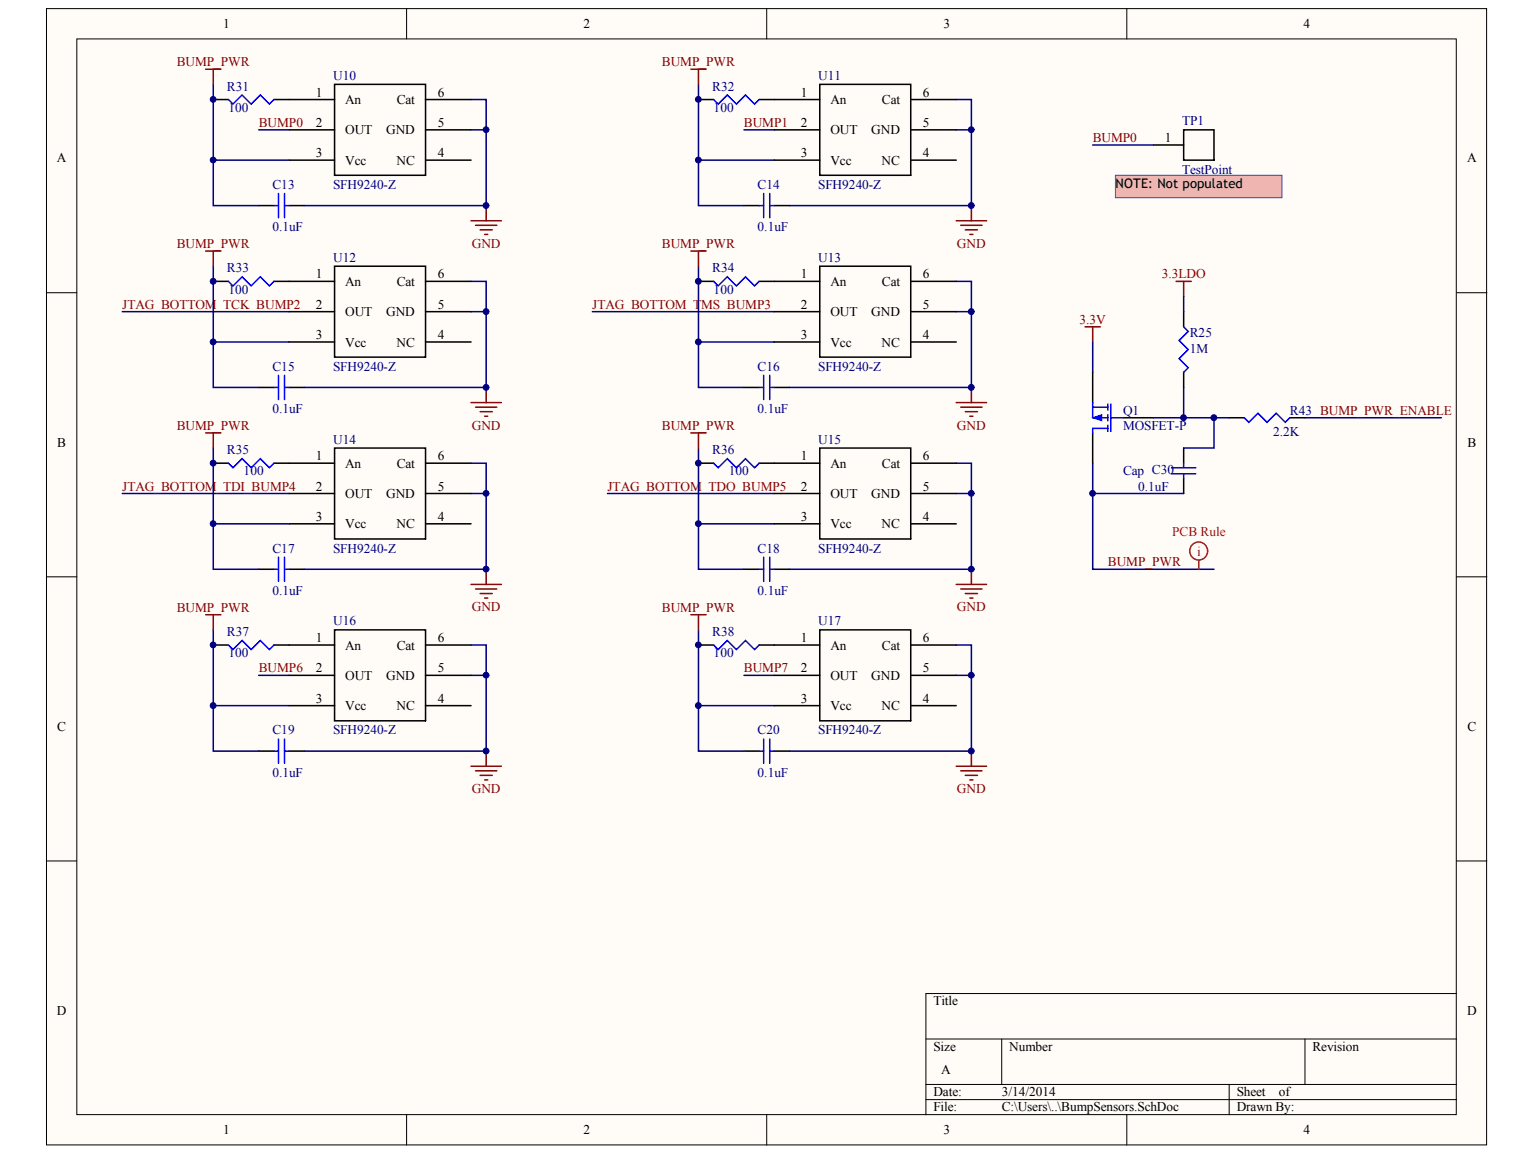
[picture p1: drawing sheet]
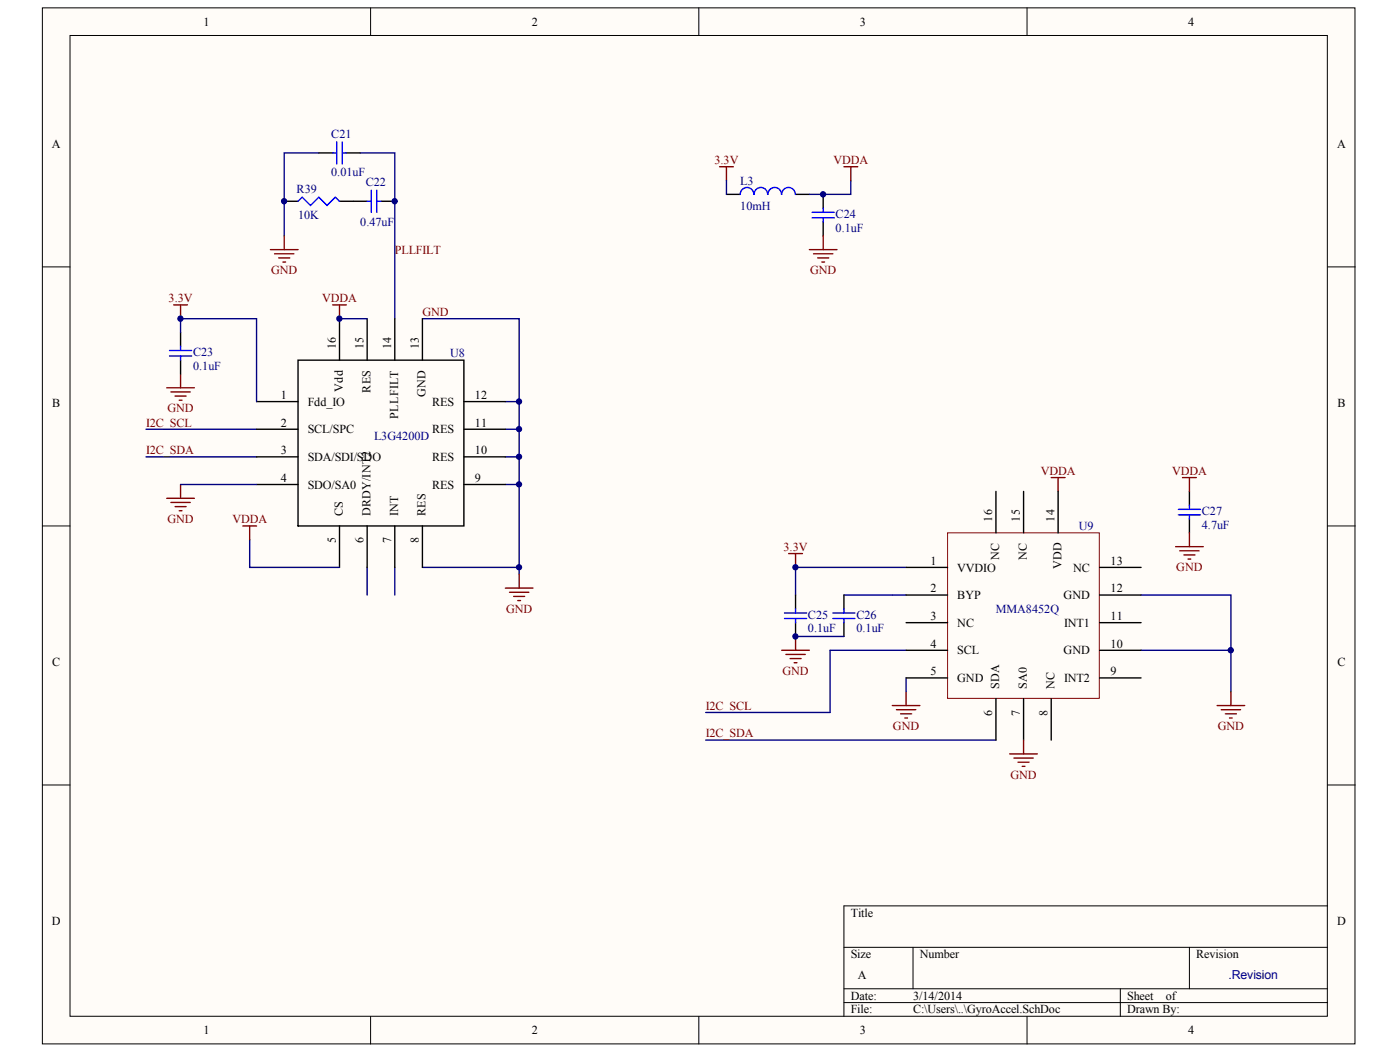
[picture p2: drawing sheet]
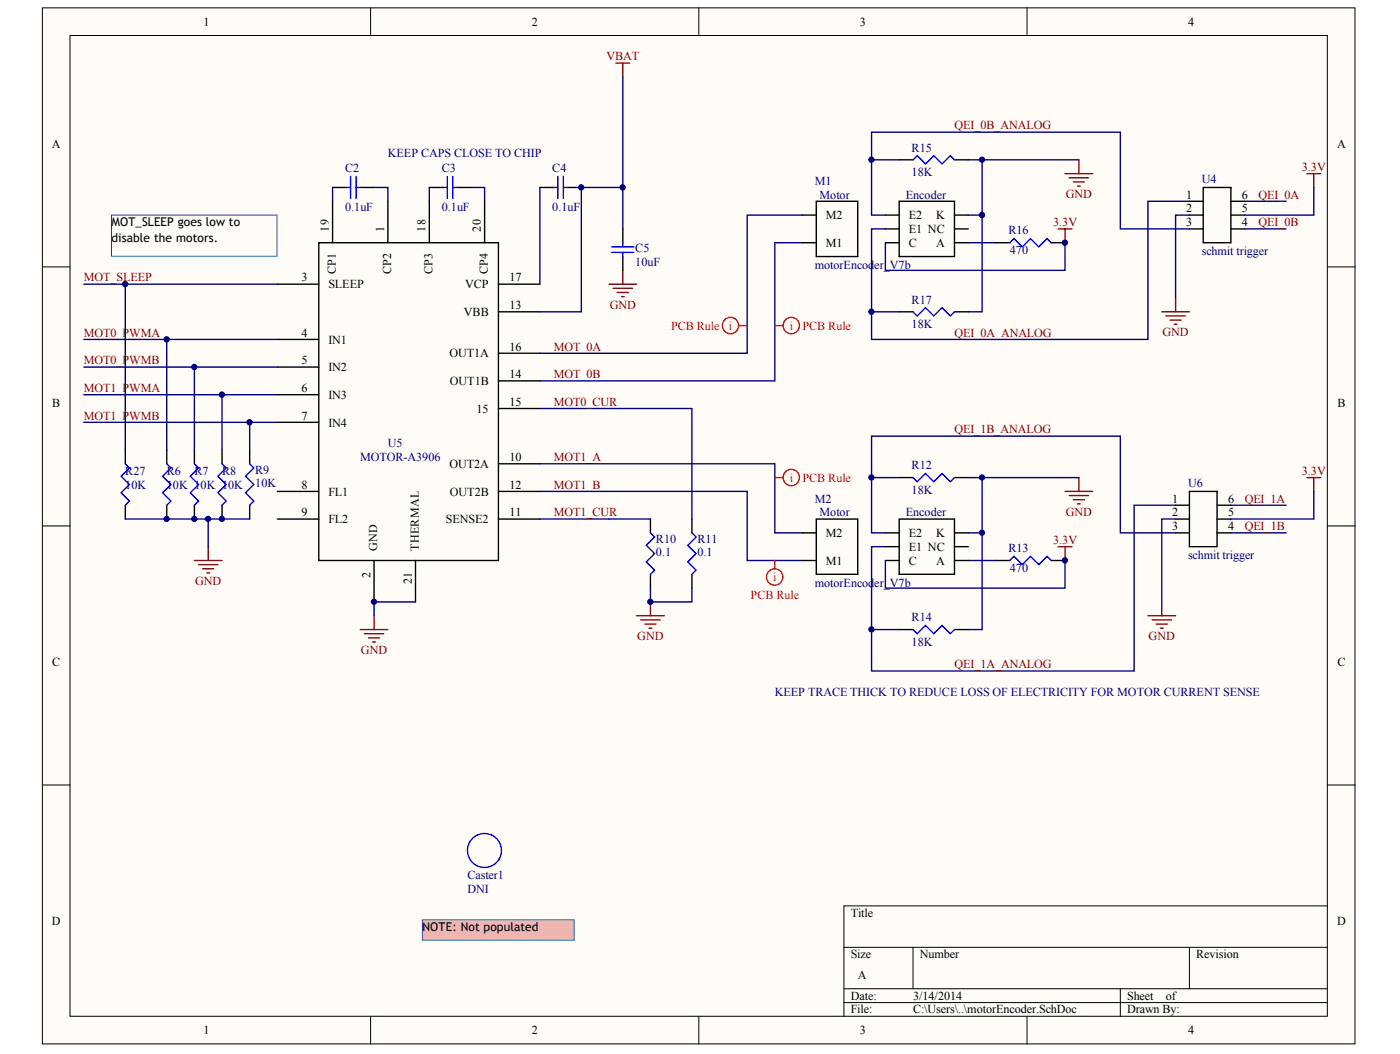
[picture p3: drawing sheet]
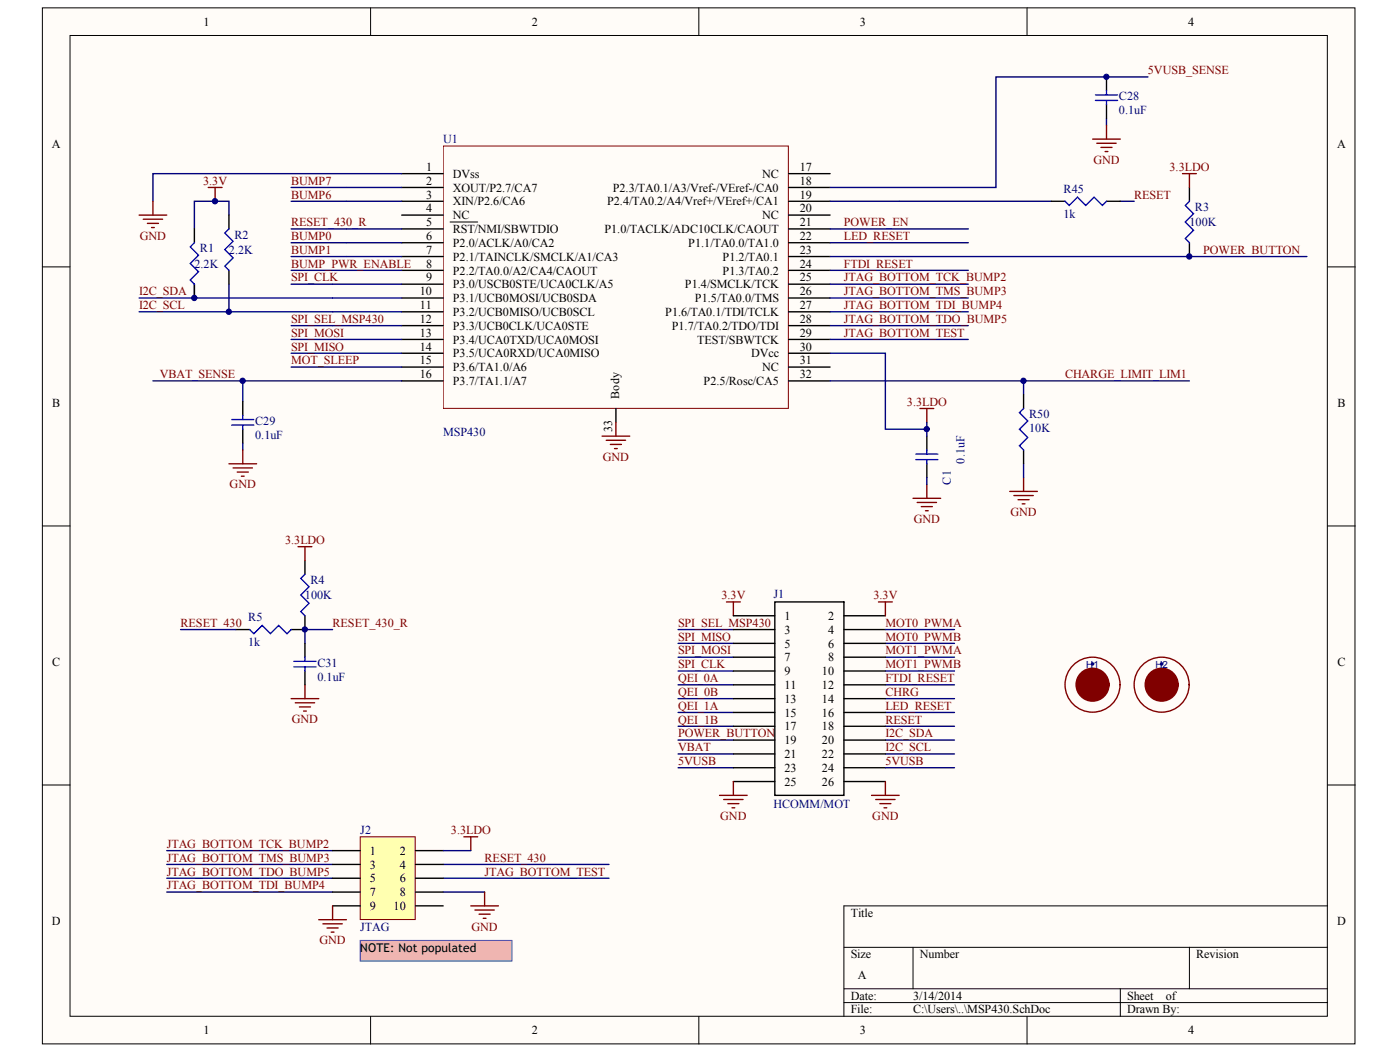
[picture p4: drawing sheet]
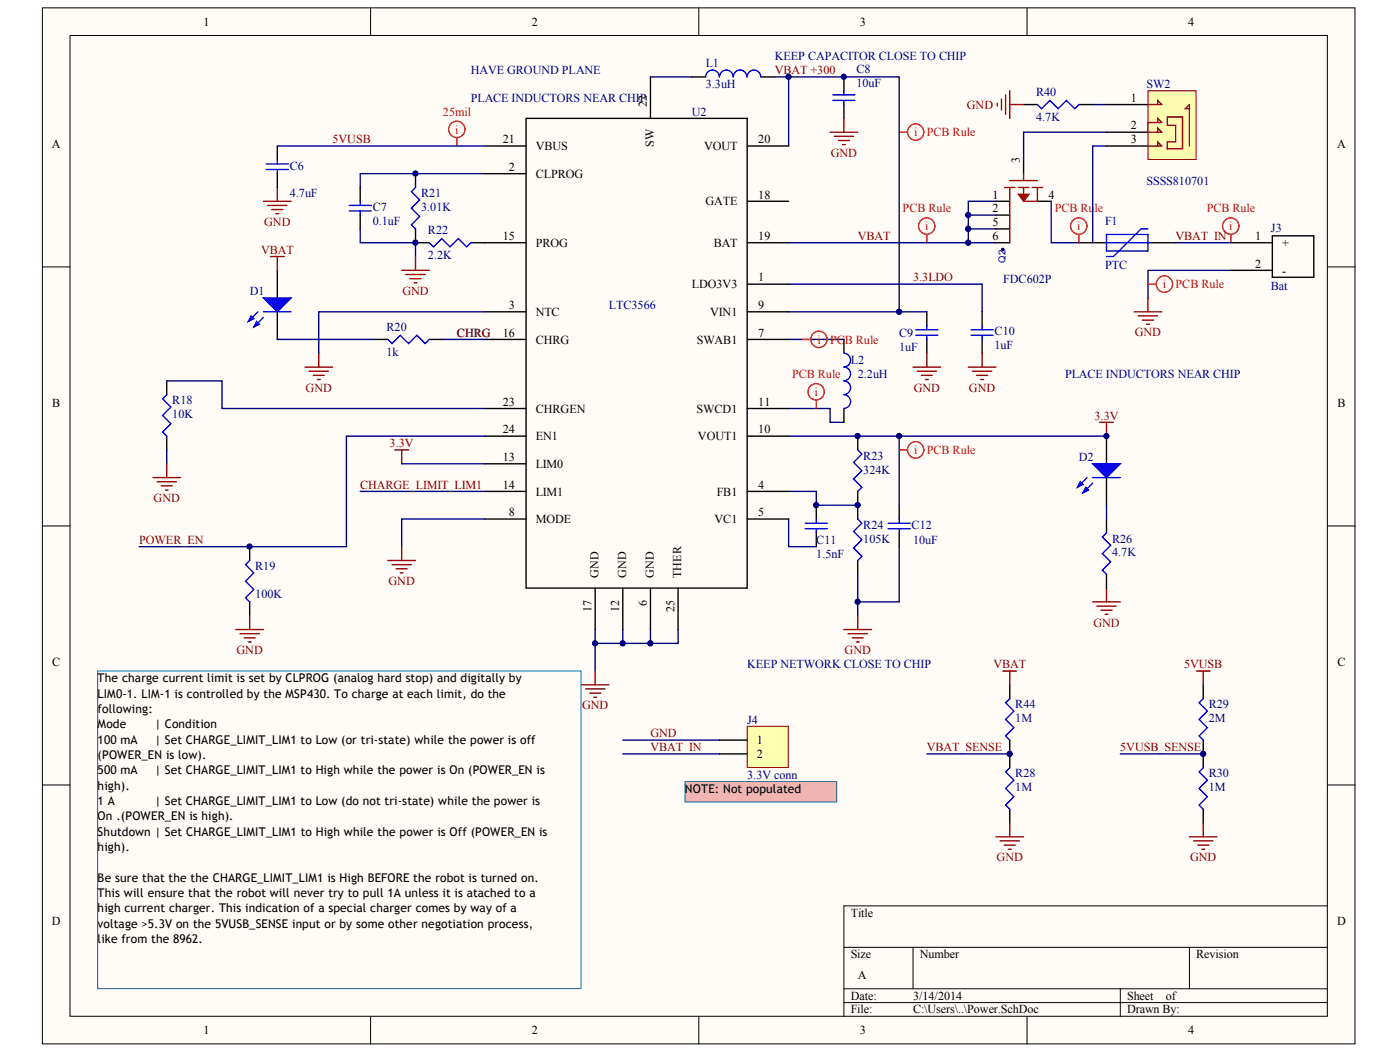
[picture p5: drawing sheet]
# Altium project roneMotorBoard-v15.PrjPcb
Revision: V15
5 sheets, 109 parts. Net scope: global (net labels, ports and power ports of the same name join across sheets).
Board file: roneMotorBoard-v15.PcbDoc
Sheets:
  MSP430.SchDoc
  motorEncoder.SchDoc
  Power.SchDoc
  BumpSensors.SchDoc
  GyroAccel.SchDoc

## Sheet MSP430.SchDoc
size A; SheetNumber: roneV11-msp430; SheetTotal: 6

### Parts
C1  value 0.1uF  [CAPC1005L]  (hidden comment: Cap Semi)
C28  value 0.1uF  [CAPC1005L]  (hidden comment: Cap Semi)
C29  value 0.1uF  [CAPC1005L]  (hidden comment: Cap Semi)
C31  value 0.1uF  [CAPC1005L]  (hidden comment: Cap Semi)
H1  H_FID_F40  [F40]  (value not drawn)
H2  H_FID_F40  [F40]  (value not drawn)
J1  HCOMM/MOT  [HeaderSM 13x2]
J2  JTAG  [HDR2X5]
R1  value 2.2K  [RESC1608L]  (hidden comment: Res3)
R2  value 2.2K  [RESC1608L]  (hidden comment: Res3)
R3  value 100K  [RESC1608L]  (hidden comment: Res3)
R4  value 100K  [RESC1608L]  (hidden comment: Res3)
R5  value 1k  [RESC1608L]  (hidden comment: Res3)
R45  value 1k  [RESC1608L]  (hidden comment: Res3)
R50  value 10K  [RESC1608L]  (hidden comment: Res3)
U1  MSP430  [MSP430_32PIN]

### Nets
3.3LDO: C1.2 J2.2 R3.2 R4.2 U1.30(DVcc)
3.3V: J1.1 J1.2 R1.2 R2.2
5VUSB: J1.23 J1.24
GND: C1.1 C28.1 C29.1 C31.1 J1.25 J1.26 J2.8 J2.9 R50.1 U1.1(DVss) U1.33(Body)
VBAT: J1.21
5VUSB_SENSE: C28.2 U1.18(P2.3/TA0.1/A3/Vref-/VEref-/CA0)
BUMP0: U1.6(P2.0/ACLK/A0/CA2)
BUMP1: U1.7(P2.1/TAINCLK/SMCLK/A1/CA3)
BUMP6: U1.3(XIN/P2.6/CA6)
BUMP7: U1.2(XOUT/P2.7/CA7)
BUMP_PWR_ENABLE: U1.8(P2.2/TA0.0/A2/CA4/CAOUT)
CHARGE_LIMIT_LIM1: R50.2 U1.32(P2.5/Rosc/CA5)
CHRG: J1.14
FTDI_RESET: J1.12 U1.24(P1.3/TA0.2)
I2C_SCL: J1.22 R2.1 U1.11(P3.2/UCB0MISO/UCB0SCL)
I2C_SDA: J1.20 R1.1 U1.10(P3.1/UCB0MOSI/UCB0SDA)
JTAG_BOTTOM_TCK_BUMP2: J2.1 U1.25(P1.4/SMCLK/TCK)
JTAG_BOTTOM_TDI_BUMP4: J2.7 U1.27(P1.6/TA0.1/TDI/TCLK)
JTAG_BOTTOM_TDO_BUMP5: J2.5 U1.28(P1.7/TA0.2/TDO/TDI)
JTAG_BOTTOM_TEST: J2.6 U1.29(TEST/SBWTCK)
JTAG_BOTTOM_TMS_BUMP3: J2.3 U1.26(P1.5/TA0.0/TMS)
LED_RESET: J1.16 U1.22(P1.1/TA0.0/TA1.0)
MOT0_PWMA: J1.4
MOT0_PWMB: J1.6
MOT1_PWMA: J1.8
MOT1_PWMB: J1.10
MOT_SLEEP: U1.15(P3.6/TA1.0/A6)
POWER_BUTTON: J1.19 R3.1 U1.23(P1.2/TA0.1)
POWER_EN: U1.21(P1.0/TACLK/ADC10CLK/CAOUT)
QEI_0A: J1.11
QEI_0B: J1.13
QEI_1A: J1.15
QEI_1B: J1.17
RESET: J1.18 R45.1
RESET_430: J2.4 R5.2
RESET_430_R: C31.2 R4.1 R5.1 U1.5(RST/NMI/SBWTDIO)
SPI_CLK: J1.9 U1.9(P3.0/USCB0STE/UCA0CLK/A5)
SPI_MISO: J1.5 U1.14(P3.5/UCA0RXD/UCA0MISO)
SPI_MOSI: J1.7 U1.13(P3.4/UCA0TXD/UCA0MOSI)
SPI_SEL_MSP430: J1.3 U1.12(P3.3/UCB0CLK/UCA0STE)
VBAT_SENSE: C29.2 U1.16(P3.7/TA1.1/A7)
NetR45_2: R45.2 U1.19(P2.4/TA0.2/A4/Vref+/VEref+/CA1)

Not connected (* = marked no-connect by the designer): H1 1; H2 1; J2 10; U1 4(NC) 17(NC) 20(NC) 31(NC)

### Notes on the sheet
- (near J2) NOTE: Not populated

## Sheet motorEncoder.SchDoc: r-one Motor
size A; Date: 08/09/2011; DrawnBy: MRSL; Engineer: MRSL; Organization: Rice University; Revision: V11; SheetNumber: roneV11-motorEncoder; SheetTotal: 6

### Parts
C2  value 0.1uF  [CAPC1005L]  (hidden comment: Cap Semi)
C3  value 0.1uF  [CAPC1005L]  (hidden comment: Cap Semi)
C4  value 0.1uF  [CAPC1005L]  (hidden comment: Cap Semi)
C5  value 10uF  [CAPC1608L]  (hidden comment: Cap Semi)
Caster1  non connect  [3/4"CASTER2]  (value not drawn)
M1  motorEncoder_V7b  [motorEncoder_V7b]
M2  motorEncoder_V7b  [motorEncoder_V7b]
R6  value 10K  [RESC1608L]  (hidden comment: Res3)
R7  value 10K  [RESC1608L]  (hidden comment: Res3)
R8  value 10K  [RESC1608L]  (hidden comment: Res3)
R9  value 10K  [RESC1608L]  (hidden comment: Res3)
R10  value 0.1  [RESC1608L]  (hidden comment: Res3)
R11  value 0.1  [RESC1608L]  (hidden comment: Res3)
R12  value 18K  [RESC1608L]
R13  value 470  [RESC1608L]
R14  value 18K  [RESC1608L]
R15  value 18K  [RESC1608L]
R16  value 470  [RESC1608L]
R17  value 18K  [RESC1608L]
R27  value 10K  [CAPC1608L]  (hidden comment: Res3)
U4  schmit trigger  [DCK(R-PDSO-C6)]
U5  MOTOR-A3906  [QFN-20]
U6  schmit trigger  [DCK(R-PDSO-C6)]

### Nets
3.3V: M1.C M2.C R13.2 R16.2 U4.5 U6.5
GND: C5.1 M1.K M2.K R6.2 R7.2 R8.2 R9.2 R10.2 R11.2 R12.1 R14.1 R15.2 R17.1 R27.2 U4.2 U5.2(GND) U5.21(THERMAL) U6.2
VBAT: C4.1 C5.2 U5.13(VBB)
MOT0_CUR: R11.1 U5.15
MOT0_PWMA: R6.1 U5.4(IN1)
MOT0_PWMB: R7.1 U5.5(IN2)
MOT1_A: M2.M2 U5.10(OUT2A)
MOT1_B: M2.M1 U5.12(OUT2B)
MOT1_CUR: R10.1 U5.11(SENSE2)
MOT1_PWMA: R8.1 U5.6(IN3)
MOT1_PWMB: R9.1 U5.7(IN4)
MOT_0A: M1.M2 U5.16(OUT1A)
MOT_0B: M1.M1 U5.14(OUT1B)
MOT_SLEEP: R27.1 U5.3(SLEEP)
QEI_0A: U4.6
QEI_0A_ANALOG: M1.E1 R17.2 U4.1
QEI_0B: U4.4
QEI_0B_ANALOG: M1.E2 R15.1 U4.3
QEI_1A: U6.6
QEI_1A_ANALOG: M2.E1 R14.2 U6.1
QEI_1B: U6.4
QEI_1B_ANALOG: M2.E2 R12.2 U6.3
NetC2_1: C2.1 U5.19(CP1)
NetC2_2: C2.2 U5.1(CP2)
NetC3_1: C3.1 U5.18(CP3)
NetC3_2: C3.2 U5.20(CP4)
NetC4_2: C4.2 U5.17(VCP)
NetM1_A: M1.A R16.1
NetM2_A: M2.A R13.1

Not connected (* = marked no-connect by the designer): M1 NC; M2 NC; U5 8(FL1) 9(FL2)

### Layout directives
rule Width Constraint [Pref Width = 20mil    Min Width = 10mil    Max Width = 25mil]: MOT1_A, MOT1_B, MOT_0A, MOT_0B

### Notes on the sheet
- KEEP CAPS CLOSE TO CHIP
- (near U5) MOT_SLEEP goes low to disable the motors.
- KEEP TRACE THICK TO REDUCE LOSS OF ELECTRICITY FOR MOTOR CURRENT SENSE
- NOTE: Not populated

## Sheet Power.SchDoc
size A; SheetNumber: roneV11-Power; SheetTotal: 6

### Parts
C6  value 4.7uF  [CAPC1608L]  (hidden comment: Cap Semi)
C7  value 0.1uF  [CAPC1005L]  (hidden comment: Cap)
C8  value 10uF  [CAPC1608L]  (hidden comment: Cap)
C9  value 1uF  [CAPC1608L]  (hidden comment: Cap)
C10  value 1uF  [CAPC1608L]  (hidden comment: Cap)
C11  value 1.5nF  [CAPC1005L]  (hidden comment: Cap)
C12  value 10uF  [CAPC1608L]  (hidden comment: Cap)
D1  Charge  [INDC2012L]  (value not drawn)
D2  Power  [INDC2012L]  (value not drawn)
F1  PTC  [ERJ8G-1206]
J3  Bat  [BatteryConnJST]
J4  3.3V conn  [HDR1X2]
L1  3.3uH  [IndPow]
L2  2.2uH  [IndPow]
Q2  Part Number: FDC602P  [SOT23-6]  (hidden comment: Q_MOSFETP4D_SOT23-6)
R18  value 10K  [RESC1608L]  (hidden comment: Res3)
R19  value 100K  [RESC1608L]  (hidden comment: Res3)
R20  value 1k  [RESC1608L]  (hidden comment: Res3)
R21  value 3.01K  [RESC1608L]  (hidden comment: Res3)
R22  value 2.2K  [RESC1608L]  (hidden comment: Res3)
R23  value 324K  [RESC1608L]  (hidden comment: Res3)
R24  value 105K  [RESC1608L]  (hidden comment: Res3)
R26  value 4.7K  [RESC1608L]  (hidden comment: Res3)
R28  value 1M  [RESC1608L]  (hidden comment: Res3)
R29  value 2M  [RESC1608L]  (hidden comment: Res3)
R30  value 1M  [RESC1608L]  (hidden comment: Res3)
R40  value 4.7K  [RESC1608L]  (hidden comment: Res3)
R44  value 1M  [RESC1608L]  (hidden comment: Res3)
SW2  S_SSSS810701_SSSS810701  [SSSS810701]  (value not drawn)
U2  LTC3566  [QFN-24]

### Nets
3.3LDO: C10.1 U2.1(LDO3V3)
3.3V: C12.2 D2.1(A) R23.1 U2.10(VOUT1) U2.13(LIM0)
5VUSB: C6.2 R29.2 U2.21(VBUS)
GND: C6.1 C7.1 C8.1 C9.2 C10.2 C12.1 J3.2(-) J4.1 R18.1 R19.1 R21.1 R22.2 R24.2 R26.1 R28.1 R30.1 R40.2 U2.3(NTC) U2.6(GND) U2.8(MODE) U2.12(GND) U2.17(GND) U2.25(THER)
VBAT: D1.1(A) Q2.1(D) Q2.2(D) Q2.5(D) Q2.6(D) R44.2 U2.19(BAT)
5VUSB_SENSE: R29.1 R30.2
CHARGE_LIMIT_LIM1: U2.14(LIM1)
CHRG: R20.1 U2.16(CHRG)
POWER_EN: R19.2 U2.24(EN1)
VBAT +300: C8.2 C9.1 L1.2 U2.9(VIN1) U2.20(VOUT)
VBAT_IN: F1.2 J3.1(+) J4.2
VBAT_SENSE: R28.2 R44.1
NetC7_2: C7.2 R21.2 U2.2(CLPROG)
NetC11_1: C11.1 R23.2 R24.1 U2.4(FB1)
NetC11_2: C11.2 U2.5(VC1)
NetD1_2: D1.2(K) R20.2
NetD2_2: D2.2(K) R26.2
NetF1_1: F1.1 Q2.4(S)
NetL1_1: L1.1 U2.22(SW)
NetL2_1: L2.1 U2.7(SWAB1)
NetL2_2: L2.2 U2.11(SWCD1)
NetQ2_3: Q2.3(G) SW2.2
NetR18_2: R18.2 U2.23(CHRGEN)
NetR22_1: R22.1 U2.15(PROG)
NetR40_1: R40.1 SW2.1

Not connected (* = marked no-connect by the designer): SW2 3; U2 18(GATE)

### Layout directives
rule Width Constraint [Pref Width = 25mil    Min Width = 10mil    Max Width = 25mil]: 5VUSB, GND, NetL2_1, NetL2_2, VBAT +300
rule Width Constraint [Pref Width = 25mil    Min Width = 10mil    Max Width = 100mil]: 3.3V
rule Width Constraint [Pref Width = 25mil    Min Width = 10mil    Max Width = 50mil]: NetF1_1, VBAT
rule Width Constraint [Pref Width = 25mil    Min Width = 10mil    Max Width = 40mil]: VBAT_IN

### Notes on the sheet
- (near U2) HAVE GROUND PLANE
- (near U2) PLACE INDUCTORS NEAR CHIP
- KEEP CAPACITOR CLOSE TO CHIP
- CHRG
- PLACE INDUCTORS NEAR CHIP
- KEEP NETWORK CLOSE TO CHIP
- (near J4) NOTE: Not populated
- The charge current limit is set by CLPROG (analog hard stop) and digitally by LIM0-1. LIM-1 is controlled by the MSP430. To charge at each limit, do the following:
  Mode	| Condition
  100 mA	| Set CHARGE_LIMIT_LIM1 to Low (or tri-state) while the power is off (POWER_EN is low).
  500 mA	| Set CHARGE_LIMIT_LIM1 to High while the power is On (POWER_EN is high).
  1 A	| Set CHARGE_LIMIT_LIM1 to Low (do not tri-state) while the power is On .(POWER_EN is high).
  Shutdown | Set CHARGE_LIMIT_LIM1 to High while the power is Off (POWER_EN is high).
  Be sure that the the CHARGE_LIMIT_LIM1 is High BEFORE the robot is turned on. This will ensure that the robot will never try to pull 1A unless it is atached to a high current charger. This indication of a special charger comes by way of a voltage >5.3V on the 5VUSB_SENSE input or by some other negotiation process, like from the 8962.

## Sheet BumpSensors.SchDoc
size A; SheetNumber: roneV11-BumpSensors; SheetTotal: 6

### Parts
C13  value 0.1uF  [CAPC1005L]  (hidden comment: Cap Semi)
C14  value 0.1uF  [CAPC1005L]  (hidden comment: Cap Semi)
C15  value 0.1uF  [CAPC1005L]  (hidden comment: Cap Semi)
C16  value 0.1uF  [CAPC1005L]  (hidden comment: Cap Semi)
C17  value 0.1uF  [CAPC1005L]  (hidden comment: Cap Semi)
C18  value 0.1uF  [CAPC1005L]  (hidden comment: Cap Semi)
C19  value 0.1uF  [CAPC1005L]  (hidden comment: Cap Semi)
C20  value 0.1uF  [CAPC1005L]  (hidden comment: Cap Semi)
C30  Cap  value 0.1uF  [CAPC1005L]
Q1  MOSFET-P  [SOT-23]
R25  value 1M  [J1-0603]  (hidden comment: Res3)
R31  value 100  [RESC1608L]  (hidden comment: Res3)
R32  value 100  [RESC1608L]  (hidden comment: Res3)
R33  value 100  [RESC1608L]  (hidden comment: Res3)
R34  value 100  [RESC1608L]  (hidden comment: Res3)
R35  value 100  [RESC1608L]  (hidden comment: Res3)
R36  value 100  [RESC1608L]  (hidden comment: Res3)
R37  value 100  [RESC1608L]  (hidden comment: Res3)
R38  value 100  [RESC1608L]  (hidden comment: Res3)
R43  value 2.2K  [J1-0603]  (hidden comment: Res3)
TP1  TestPoint  [TestPoint]
U10  SFH9240-Z  [SFH9240-Z]
U11  SFH9240-Z  [SFH9240-Z]
U12  SFH9240-Z  [SFH9240-Z]
U13  SFH9240-Z  [SFH9240-Z]
U14  SFH9240-Z  [SFH9240-Z]
U15  SFH9240-Z  [SFH9240-Z]
U16  SFH9240-Z  [SFH9240-Z]
U17  SFH9240-Z  [SFH9240-Z]

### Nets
3.3LDO: R25.1
3.3V: Q1.2(S)
BUMP_PWR: C13.2 C14.2 C15.2 C16.2 C17.2 C18.2 C19.2 C20.2 C30.2 Q1.3(D) R31.2 R32.2 R33.2 R34.2 R35.2 R36.2 R37.2 R38.2 U10.3(Vcc) U11.3(Vcc) U12.3(Vcc) U13.3(Vcc) U14.3(Vcc) U15.3(Vcc) U16.3(Vcc) U17.3(Vcc)
GND: C13.1 C14.1 C15.1 C16.1 C17.1 C18.1 C19.1 C20.1 U10.5(GND) U10.6(Cat) U11.5(GND) U11.6(Cat) U12.5(GND) U12.6(Cat) U13.5(GND) U13.6(Cat) U14.5(GND) U14.6(Cat) U15.5(GND) U15.6(Cat) U16.5(GND) U16.6(Cat) U17.5(GND) U17.6(Cat)
BUMP0: TP1.1 U10.2(OUT)
BUMP1: U11.2(OUT)
BUMP6: U16.2(OUT)
BUMP7: U17.2(OUT)
BUMP_PWR_ENABLE: R43.1
JTAG_BOTTOM_TCK_BUMP2: U12.2(OUT)
JTAG_BOTTOM_TDI_BUMP4: U14.2(OUT)
JTAG_BOTTOM_TDO_BUMP5: U15.2(OUT)
JTAG_BOTTOM_TMS_BUMP3: U13.2(OUT)
NetC30_1: C30.1 Q1.1(G) R25.2 R43.2
NetR31_1: R31.1 U10.1(An)
NetR32_1: R32.1 U11.1(An)
NetR33_1: R33.1 U12.1(An)
NetR34_1: R34.1 U13.1(An)
NetR35_1: R35.1 U14.1(An)
NetR36_1: R36.1 U15.1(An)
NetR37_1: R37.1 U16.1(An)
NetR38_1: R38.1 U17.1(An)

Not connected (* = marked no-connect by the designer): U10 4(NC); U11 4(NC); U12 4(NC); U13 4(NC); U14 4(NC); U15 4(NC); U16 4(NC); U17 4(NC)

### Layout directives
rule Width Constraint [Pref Width = 15mil    Min Width = 10mil    Max Width = 15mil]: BUMP_PWR

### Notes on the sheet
- (near TP1) NOTE: Not populated

## Sheet GyroAccel.SchDoc
size A; SheetNumber: roneV11-GyroAccel; SheetTotal: 6

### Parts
C21  value 0.01uF  [CAPC1005L]  (hidden comment: Cap Semi)
C22  value 0.47uF  [CAPC1005L]  (hidden comment: Cap Semi)
C23  value 0.1uF  [CAPC1005L]  (hidden comment: Cap Semi)
C24  value 0.1uF  [CAPC1005L]  (hidden comment: Cap Semi)
C25  value 0.1uF  [CAPC1005L]  (hidden comment: Cap Semi)
C26  value 0.1uF  [CAPC1005L]  (hidden comment: Cap Semi)
C27  value 4.7uF  [CAPC1608L]  (hidden comment: Cap Semi)
L3  value 10mH  [INDC2012L]  (hidden comment: Inductor)
R39  value 10K  [RESC1608L]  (hidden comment: Res3)
U8  L3G4200D  [L3G2004D]
U9  MMA8452Q  [MMA8452Q]

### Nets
3.3V: C23.2 C25.2 L3.2 U8.1(Fdd_IO) U9.1(VVDIO)
GND: C21.2 C23.1 C24.1 C25.1 C26.1 C27.1 R39.1 U8.4(SDO/SA0) U8.8(RES) U8.9(RES) U8.10(RES) U8.11(RES) U8.12(RES) U8.13(GND) U9.5(GND) U9.7(SA0) U9.10(GND) U9.12(GND)
VDDA: C24.2 C27.2 L3.1 U8.5(CS) U8.15(RES) U8.16(Vdd) U9.14(VDD)
I2C_SCL: U8.2(SCL/SPC) U9.4(SCL)
I2C_SDA: U8.3(SDA/SDI/SDO) U9.6(SDA)
PLLFILT: C21.1 C22.1 U8.14(PLLFILT)
NetC22_2: C22.2 R39.2
NetC26_2: C26.2 U9.2(BYP)

Not connected (* = marked no-connect by the designer): U8 6(DRDY/INT2) 7(INT); U9 3(NC) 8(NC) 9(INT2) 11(INT1) 13(NC) 15(NC) 16(NC)

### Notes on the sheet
- .Revision

## Nets that join several sheets
3.3LDO: MSP430 (5 pins), Power (C10.1 U2.1), BumpSensors (R25.1)
3.3V: MSP430 (J1.1 J1.2 R1.2 R2.2), motorEncoder (6 pins), Power (5 pins), BumpSensors (Q1.2), GyroAccel (5 pins)
5VUSB: MSP430 (J1.23 J1.24), Power (C6.2 R29.2 U2.21)
GND: MSP430 (11 pins), motorEncoder (18 pins), Power (23 pins), BumpSensors (24 pins), GyroAccel (18 pins)
VBAT: MSP430 (J1.21), motorEncoder (C4.1 C5.2 U5.13), Power (7 pins)
5VUSB_SENSE: MSP430 (C28.2 U1.18), Power (R29.1 R30.2)
BUMP0: MSP430 (U1.6), BumpSensors (TP1.1 U10.2)
BUMP1: MSP430 (U1.7), BumpSensors (U11.2)
BUMP6: MSP430 (U1.3), BumpSensors (U16.2)
BUMP7: MSP430 (U1.2), BumpSensors (U17.2)
BUMP_PWR_ENABLE: MSP430 (U1.8), BumpSensors (R43.1)
CHARGE_LIMIT_LIM1: MSP430 (R50.2 U1.32), Power (U2.14)
CHRG: MSP430 (J1.14), Power (R20.1 U2.16)
I2C_SCL: MSP430 (J1.22 R2.1 U1.11), GyroAccel (U8.2 U9.4)
I2C_SDA: MSP430 (J1.20 R1.1 U1.10), GyroAccel (U8.3 U9.6)
JTAG_BOTTOM_TCK_BUMP2: MSP430 (J2.1 U1.25), BumpSensors (U12.2)
JTAG_BOTTOM_TDI_BUMP4: MSP430 (J2.7 U1.27), BumpSensors (U14.2)
JTAG_BOTTOM_TDO_BUMP5: MSP430 (J2.5 U1.28), BumpSensors (U15.2)
JTAG_BOTTOM_TMS_BUMP3: MSP430 (J2.3 U1.26), BumpSensors (U13.2)
MOT0_PWMA: MSP430 (J1.4), motorEncoder (R6.1 U5.4)
MOT0_PWMB: MSP430 (J1.6), motorEncoder (R7.1 U5.5)
MOT1_PWMA: MSP430 (J1.8), motorEncoder (R8.1 U5.6)
MOT1_PWMB: MSP430 (J1.10), motorEncoder (R9.1 U5.7)
MOT_SLEEP: MSP430 (U1.15), motorEncoder (R27.1 U5.3)
POWER_EN: MSP430 (U1.21), Power (R19.2 U2.24)
QEI_0A: MSP430 (J1.11), motorEncoder (U4.6)
QEI_0B: MSP430 (J1.13), motorEncoder (U4.4)
QEI_1A: MSP430 (J1.15), motorEncoder (U6.6)
QEI_1B: MSP430 (J1.17), motorEncoder (U6.4)
VBAT_SENSE: MSP430 (C29.2 U1.16), Power (R28.2 R44.1)
